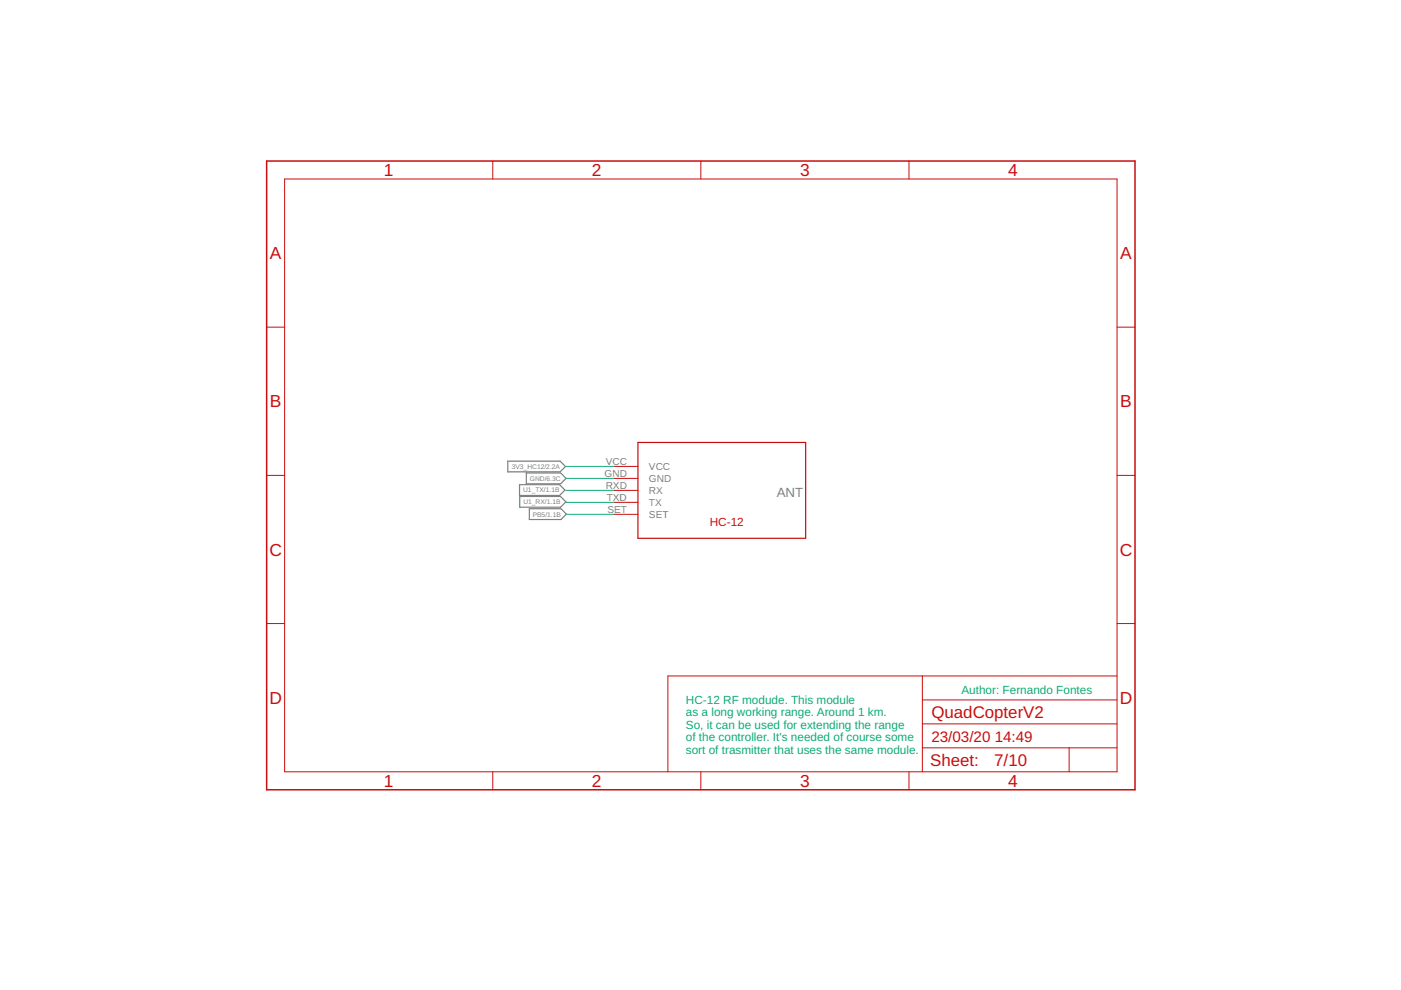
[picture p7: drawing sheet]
<svg xmlns="http://www.w3.org/2000/svg" width="297mm" height="210mm" viewBox="0 0 297 210" stroke-linecap="round" stroke-linejoin="round" font-family="sans-serif">
<path d="M107.7 97.8h11l1.2 1.1-1.2 1.2h-11zM110.2 102.8h8.4l1.2 1.1-1.2 1.2h-8.4zM110.2 105.3h8.6l1.2 1.1-1.2 1.1h-8.6zM111.6 100.3h7.3l1.1 1.1-1.1 1.2h-7.3zM112.2 107.9h6.7l1.2 1.1-1.2 1.2h-6.7z" fill="none" stroke="#808080" stroke-width=".25"/>
<g fill="none" stroke="#c90d0c" stroke-width=".21">
<path d="M60.3 38h176.5v125.6h-176.5zM104.5 34.1v3.9M148.6 34.1v3.9M192.7 34.1v3.9M56.5 69.4h3.8M236.8 69.4h3.8M130.2 98.9h5.1M56.5 100.8h3.8M130.2 101.4h5.1M130.2 104h5.1M130.2 106.5h5.1M130.2 109.1h5.1"/>
<path d="M236.8 100.8h3.8M56.5 132.2h3.8M236.8 132.2h3.8M195.6 158.6h41.2M195.6 143.3v20.3M195.6 153.5h41.2M195.6 148.4h41.2M226.7 158.6v5M236.8 143.3h-95.2v20.3M104.5 163.6v3.8M148.6 163.6v3.8M192.7 163.6v3.8"/>
</g>
<path d="M135.3 93.8h35.5v20.3h-35.5z" fill="none" stroke="#c90d0c" stroke-width=".25"/>
<path d="M56.5 34.1h184.1v133.3h-184.1z" fill="none" stroke="#c90d0c" stroke-width=".32"/>
<path d="M120.1 98.9h10.1M120.1 98.9h.1M120 109.1h10.2M120 106.5h10.2M120 104h10.2M120 101.4h10.2" fill="none" stroke="#0dab76" stroke-width=".21"/>
<g font-size="3.7" fill="#c90d0c">
<text x="81.4" y="37.3">1</text>
<text x="125.5" y="37.3">2</text>
<text x="169.6" y="37.3">3</text>
<text x="213.8" y="37.3">4</text>
<text x="57.2" y="55">A</text>
<text x="237.5" y="55">A</text>
<text x="57.2" y="86.4">B</text>
<text x="237.5" y="86.4">B</text>
<text x="57.1" y="117.8">C</text>
<text x="237.4" y="117.8">C</text>
<text x="57.1" y="149.2">D</text>
<text x="237.4" y="149.2">D</text>
<text x="81.4" y="166.8">1</text>
<text x="125.5" y="166.8">2</text>
<text x="169.6" y="166.8">3</text>
<text x="213.8" y="166.8">4</text>
</g>
<g font-size="3.6" fill="#c90d0c">
<text x="197.5" y="152.2">QuadCopterV2</text>
<text x="197.2" y="162.5">Sheet:</text>
<text x="210.8" y="162.4">7/10</text>
</g>
<g font-size="3.2" fill="#c90d0c">
<text x="197.5" y="157.3">23/03/20</text>
<text x="210.9" y="157.3">14:49</text>
</g>
<text font-size="2.8" fill="#808080" x="164.7" y="105.3">ANT</text>
<text font-size="2.5" fill="#c90d0c" x="150.5" y="111.6">HC-12</text>
<g font-size="2.5" fill="#0dab76">
<text x="145.4" y="149.2">HC-12 RF modude. This module</text>
<text x="203.8" y="147.1">Author: Fernando Fontes</text>
<text x="145.4" y="151.8">as a long working range. Around 1 km.</text>
<text x="145.4" y="154.5">So, it can be used for extending the range</text>
<text x="145.4" y="157.2">of the controller. It's needed of course some</text>
<text x="145.4" y="159.8">sort of trasmitter that uses the same module.</text>
</g>
<g font-size="2.1" fill="#808080">
<text x="128.2" y="101.1">GND</text>
<text x="128.4" y="98.5">VCC</text>
<text x="137.6" y="99.7">VCC</text>
<text x="128.4" y="103.6">RXD</text>
<text x="128.6" y="106.2">TXD</text>
<text x="137.6" y="102.2">GND</text>
<text x="137.6" y="104.7">RX</text>
<text x="137.6" y="107.3">TX</text>
<text x="128.8" y="108.7">SET</text>
<text x="137.6" y="109.8">SET</text>
</g>
<g font-size="1.4" fill="#808080">
<text x="108.5" y="99.4">3V3_HC12/2.2A</text>
<text x="112.3" y="101.9">GND/6.3C</text>
<text x="110.9" y="104.4">U1_TX/1.1B</text>
<text x="111" y="106.9">U1_RX/1.1B</text>
<text x="113" y="109.5">PB5/1.1B</text>
</g>
</svg>
